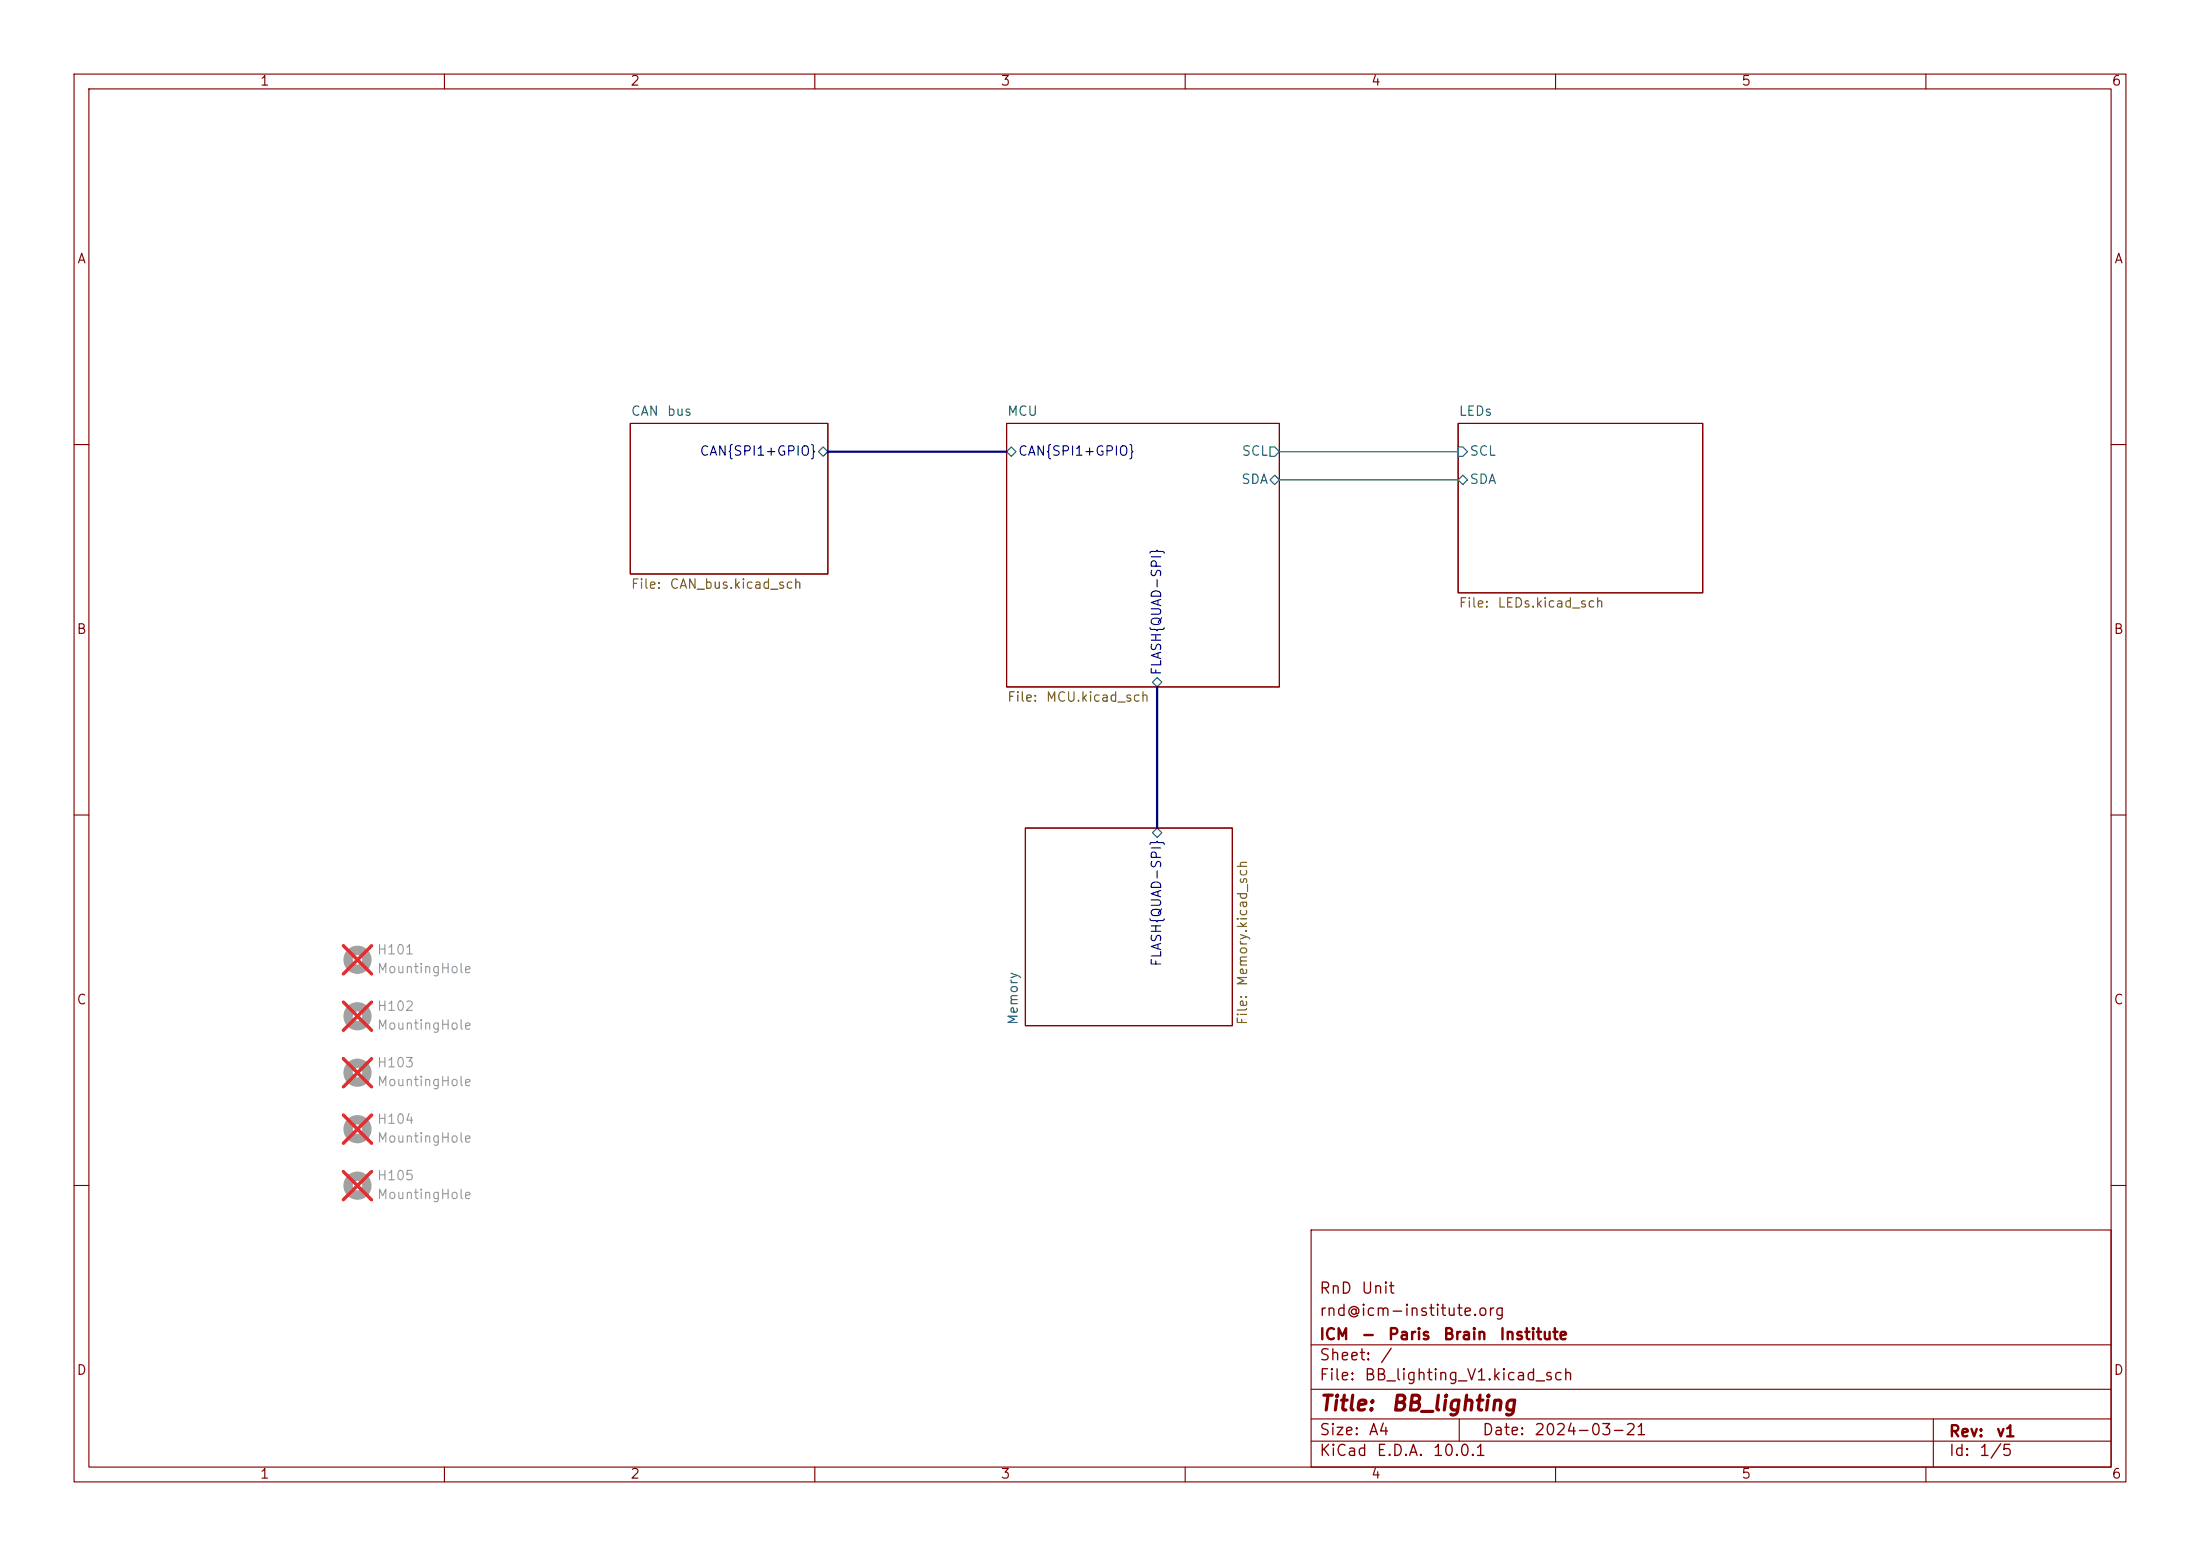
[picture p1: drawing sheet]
<svg xmlns="http://www.w3.org/2000/svg" width="297mm" height="210mm" viewBox="0 0 297 210" stroke-linecap="round" stroke-linejoin="round" font-family="sans-serif">
<g fill="none" stroke="#840000" stroke-width=".15">
<path d="M10 10h277v190h-277zM12 12h273v186h-273zM60 10v2M110 10v2M160 10v2M210 10v2M260 10v2M85.1 57.2h26.7v20.3h-26.7zM135.9 57.2h36.8v35.5h-36.8zM196.8 57.2h33.1v22.8h-33.1zM10 60h2M285 60h2"/>
<path d="M10 110h2M138.4 111.8h28v26.6h-28zM285 110h2M10 160h2M177 166h108v32h-108zM285 160h2M60 198v2M110 198v2M160 198v2M177 194.5h108M177 191.5h108M177 187.5h108"/>
<path d="M177 181.5h108M197 191.5v3M210 198v2M260 198v2M261 191.5v6.5"/>
</g>
<path d="M110.5 61l.6-.7 .7 .7-.7 .6zM135.9 61l.6-.7 .7 .7-.7 .6zM171.4 60.3h.7l.6 .7-.6 .6h-.7zM171.4 64.8l.7-.7 .6 .7-.6 .6zM196.8 60.3h.7l.6 .7-.6 .6h-.7zM196.8 64.8l.7-.7 .6 .7-.6 .6zM155.6 92.1l.6-.7 .6 .7-.6 .6zM155.6 112.4l.6-.6 .6 .6-.6 .6z" fill="none" stroke="#006464" stroke-width=".15"/>
<g fill="none" stroke="#a1a1a1" stroke-width="1.3">
<circle cx="48.3" cy="129.5" r="1.27"/>
<circle cx="48.3" cy="137.2" r="1.27"/>
<circle cx="48.3" cy="152.4" r="1.27"/>
<circle cx="48.3" cy="144.8" r="1.27"/>
<circle cx="48.3" cy="160" r="1.27"/>
</g>
<path d="M46.4 135.3l3.8 3.8M46.4 127.6l3.8 3.8M50.2 135.3l-3.8 3.8M50.2 127.6l-3.8 3.8M46.4 158.1l3.8 3.8M46.4 142.9l3.8 3.8M46.4 150.5l3.8 3.8M50.2 158.1l-3.8 3.8M50.2 142.9l-3.8 3.8M50.2 150.5l-3.8 3.8" fill="none" stroke="#e12e31" stroke-width=".46"/>
<path d="M111.8 61h24.1M156.2 92.7v19.1" fill="none" stroke="#000084" stroke-width=".3"/>
<path d="M172.7 61h24.1M172.7 64.8h24.1" fill="none" stroke="#009600" stroke-width=".15"/>
<g font-size="2" fill="#840000">
<text x="178" y="190.9">Title:</text>
<text x="187.7" y="190.9">BB_lighting</text>
</g>
<g font-size="1.5" fill="#840000">
<text x="178" y="178">rnd@icm-institute.org</text>
<text x="178" y="175">RnD</text>
<text x="183.7" y="175">Unit</text>
<text x="178" y="184">Sheet:</text>
<text x="178" y="181.2">ICM</text>
<text x="183.7" y="181.2">-</text>
<text x="186.2" y="184">/</text>
<text x="187.3" y="181.2">Paris</text>
<text x="194.7" y="181.2">Brain</text>
<text x="202.3" y="181.2">Institute</text>
<text x="178" y="186.7">File:</text>
<text x="184.1" y="186.7">BB_lighting_V1.kicad_sch</text>
<text x="178" y="196.9">KiCad</text>
<text x="178" y="194.1">Size:</text>
<text x="184.7" y="194.1">A4</text>
<text x="185.7" y="196.9">E.D.A.</text>
<text x="193.3" y="196.9">10.0.1</text>
<text x="200" y="194.1">Date:</text>
<text x="207" y="194.1">2024-03-21</text>
<text x="263" y="194.3">Rev:</text>
<text x="263" y="196.9">Id:</text>
<text x="267.1" y="196.9">1/5</text>
<text x="269.4" y="194.3">v1</text>
</g>
<g font-size="1.3" fill="#840000">
<text x="35" y="11.9">1</text>
<text x="85" y="11.9">2</text>
<text x="135" y="11.9">3</text>
<text x="185" y="11.9">4</text>
<text x="235" y="11.9">5</text>
<text x="285" y="11.9">6</text>
<text x="10.3" y="35.9">A</text>
<text x="285.3" y="35.9">A</text>
<text x="10.3" y="85.9">B</text>
<text x="285.3" y="85.9">B</text>
<text x="10.3" y="135.9">C</text>
<text x="285.3" y="135.9">C</text>
<text x="10.3" y="185.9">D</text>
<text x="285.3" y="185.9">D</text>
<text x="35" y="199.9">1</text>
<text x="85" y="199.9">2</text>
<text x="135" y="199.9">3</text>
<text x="185" y="199.9">4</text>
<text x="235" y="199.9">5</text>
<text x="285" y="199.9">6</text>
</g>
<g font-size="1.3" fill="#006464">
<text x="85.1" y="56.4">CAN</text>
<text x="89.9" y="56.4">bus</text>
<text x="135.9" y="56.4">MCU</text>
<text x="196.8" y="56.4">LEDs</text>
<text x="167.5" y="65.6">SDA</text>
<text x="167.5" y="61.8">SCL</text>
<text x="198.3" y="61.8">SCL</text>
<text x="198.3" y="65.6">SDA</text>
<text x="137.7" y="138.4" transform="rotate(-90 137.7 138.4)">Memory</text>
</g>
<g font-size="1.3" fill="#000084">
<text x="94.4" y="61.8">CAN{SPI1+GPIO}</text>
<text x="137.4" y="61.8">CAN{SPI1+GPIO}</text>
<text x="157.1" y="91.2" transform="rotate(-90 157.1 91.2)">FLASH{QUAD-SPI}</text>
<text x="157.1" y="130.5" transform="rotate(-90 157.1 130.5)">FLASH{QUAD-SPI}</text>
</g>
<g font-size="1.3" fill="#725600">
<text x="85.1" y="79.8">File:</text>
<text x="90.3" y="79.8">CAN_bus.kicad_sch</text>
<text x="196.8" y="82.3">File:</text>
<text x="202.1" y="82.3">LEDs.kicad_sch</text>
<text x="135.9" y="95">File:</text>
<text x="141.1" y="95">MCU.kicad_sch</text>
<text x="168.7" y="133.2" transform="rotate(-90 168.7 133.2)">Memory.kicad_sch</text>
<text x="168.7" y="138.4" transform="rotate(-90 168.7 138.4)">File:</text>
</g>
<g font-size="1.3" fill="#989898">
<text x="50.8" y="129.1">H101</text>
<text x="50.8" y="131.7">MountingHole</text>
<text x="50.8" y="136.8">H102</text>
<text x="50.8" y="139.3">MountingHole</text>
<text x="50.8" y="144.4">H103</text>
<text x="50.8" y="146.9">MountingHole</text>
<text x="50.8" y="152">H104</text>
<text x="50.8" y="154.5">MountingHole</text>
<text x="50.8" y="159.6">H105</text>
<text x="50.8" y="162.2">MountingHole</text>
</g>
</svg>
